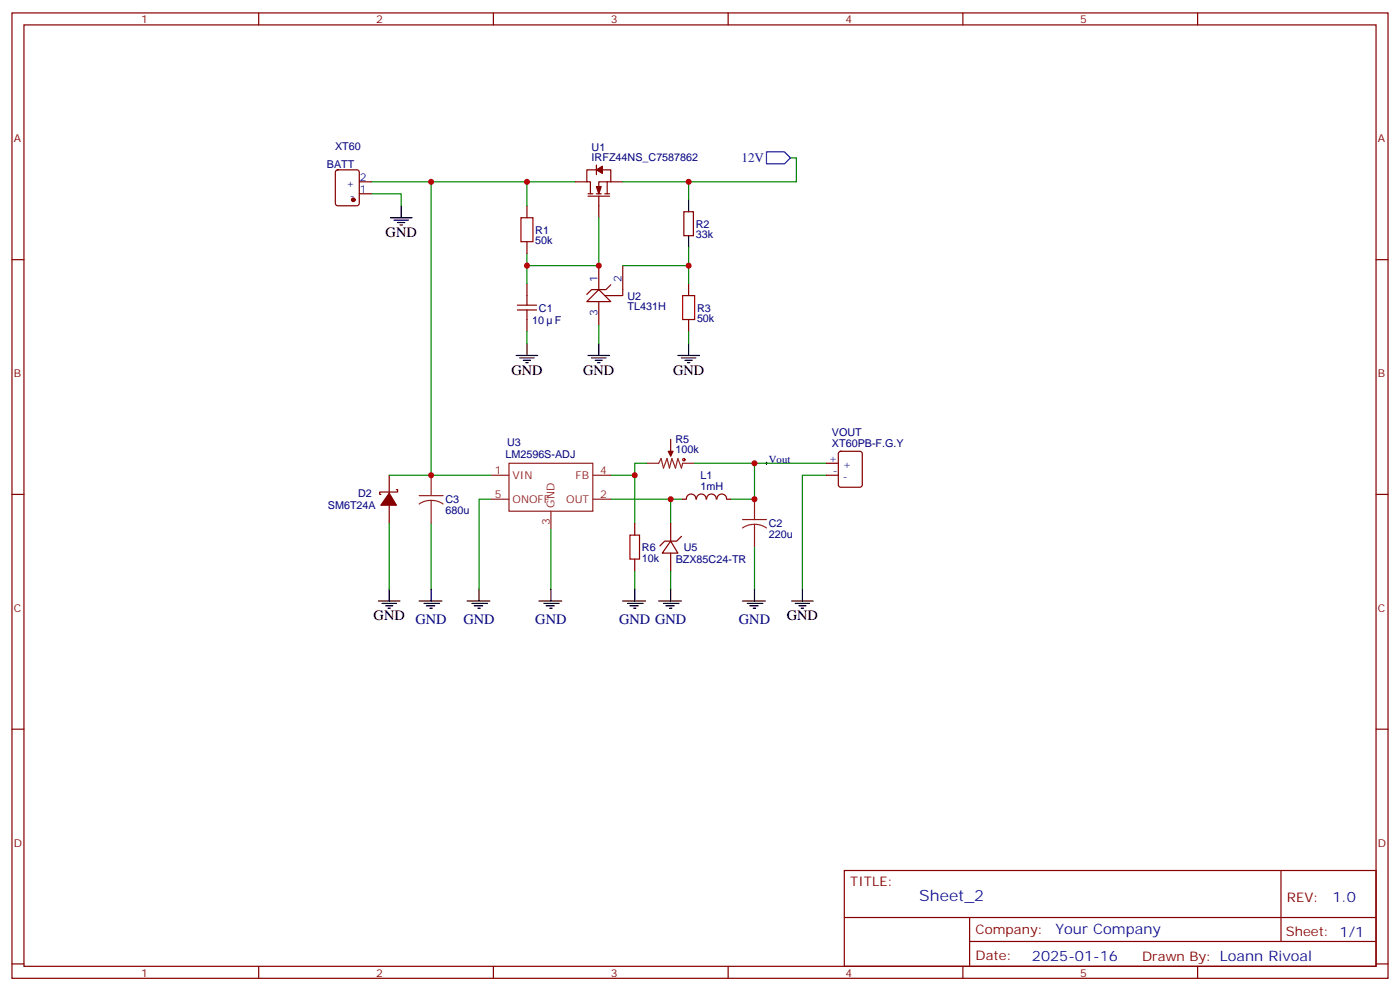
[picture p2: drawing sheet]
<svg xmlns="http://www.w3.org/2000/svg" width="412mm" height="292mm" viewBox="0 0 412 292" stroke-linecap="round" stroke-linejoin="round" font-family="sans-serif">
<g fill="none" stroke="#870000" stroke-width=".35">
<path d="M3.5 3.8h405.4v284.3h-405.4zM7.1 7.3h398.2v277.3h-398.2zM76.2 3.8v3.5M145.3 3.8v3.5M214.5 3.8v3.5M283.6 3.8v3.5M352.8 3.8v3.5M169.3 53.6h3.6M173.2 57.8h6.4M173.2 57.1h1.4M175.7 50h-2.8v3.6h1v3.5M175.7 48.6v2.8"/>
<path d="M175.7 57.1h1.4M176.4 50h3.5v3.6h-3.5v3.5M176.4 57.8v6.3M178.2 57.1h1.4M178.9 53.6v3.5M179.9 53.6h3.5M3.5 76.5h3.6M405.3 76.5h3.6M3.5 145.6h3.6M405.3 145.6h3.6M3.5 214.8h3.6M405.3 214.8h3.6"/>
<path d="M248.7 256.4h156.6v28.2h-156.6zM377.3 256.4v20.9M248.7 270.2h156.5M285.6 277.3h119.6M285.6 270.2v14.2M3.5 283.9h3.6M76.2 284.6v3.5M145.3 284.6v3.5M214.5 284.6v3.5M283.6 284.6v3.5M352.8 284.6v3.5M405.3 283.9h3.6"/>
</g>
<g fill="#870000" stroke="#870000" stroke-width=".35">
<path d="M175.7 55h1.4l-.7 2.1z"/>
<path d="M175.7 50l1.7-1v2.1z"/>
</g>
<path d="M172.9 88.8l3.5-3.5 3.5 3.5z" fill="#fff" stroke="#870000" stroke-width=".35"/>
<g fill="none" stroke="#870000" stroke-width=".35">
<path d="M99 50.2l.5-.2h5.6l.7 .5v9.4l-.4 .7h-5.9l-.7-.5v-9.4zM105.8 57.1h3.6M105.8 53.6h3.6M155.2 60.6v3.5M155.2 71.2v3.5M176.4 78.2v7.1M183.4 78.2v8.9h-5.2M201.4 62.4h2.9v7h-2.9zM152.4 91.3h5.6M152.4 89.9h5.6M155.2 83.5v6.4M155.2 91.3v6.3"/>
<path d="M176.4 88.8v7.1M179.9 83.9l-1.4 1.4h-4.2l-1.4 1.4M202.8 83.5v3.6M202.8 94.1v3.5M114.7 140v5.3M197.6 129.4v3.5M243.4 136.5h3.5M243.4 140h3.5M247.2 133.1l.4-.2h5.7l.6 .5 .1 9.4-.5 .7h-5.9l-.6-.5-.1-9.4zM114.7 148.8v5.3M116.8 144.2h.3v.7h-5.3v.7h.4M187 154.1v3.5"/>
<path d="M197.6 159.4l2.1 3.5h-4.6zM197.6 154.1v5.3M200.7 158l-1.4 1.4h-3.5l-1.4 1.4M201.1 147h1M202.2 147a1.41 1.41 0 0 1 1.4-1.5 1.41 1.41 0 0 1 1.4 1.5M205.2 147a1.41 1.41 0 0 1 1.4-1.5 1.41 1.41 0 0 1 1.4 1.5M208.2 147a1.41 1.41 0 0 1 1.4-1.5 1.41 1.41 0 0 1 1.4 1.5M211.2 147a1.41 1.41 0 0 1 1.4-1.5 1.41 1.41 0 0 1 1.4 1.5M214.1 147h1.1M187 164.7v3.5M197.6 162.9v5.3"/>
</g>
<g fill="none" stroke="#008700" stroke-width=".35">
<path d="M109.4 53.6h45.8M109.4 57.1h8.8v3.5M127 53.6v86.4h17.6M169.3 53.6h-14.1v7M183.4 53.6h19.4v5.2M232.8 46.5h1.8v7.1h-31.8M155.2 78.2v5.3M176.4 64.1v14.1h-21.2v-3.5M183.4 78.2h19.4M202.8 73v10.5M155.2 97.6v3.6M176.4 95.9v5.3"/>
<path d="M202.8 97.6v3.6M114.7 140h12.3M187 140v14.1M190.5 136.5h-3.5v3.5h-7.1M204.6 136.5h17.6v10.5h-7M222.2 136.5h21.2M243.4 140h-7v33.5M114.7 154.1v19.4M127 154.1v19.4M144.6 147h-3.5v26.5M162.3 155.9v17.6M179.9 147h21.2"/>
<path d="M197.6 147v7.1M187 168.2v5.3M197.6 168.2v5.3M222.2 161.1v12.4"/>
</g>
<g fill="none" stroke="#000" stroke-width=".35">
<path d="M202.8 58.8v3.6M115 64.1h6.4M116.1 64.8h4.2M117.1 65.5h2.1M117.8 66.3h.7M118.2 60.6v3.5M202.8 69.4v3.6M152 104.7h6.4M153.1 105.4h4.2M154.2 106.1h2.1M154.9 106.8h.7M155.2 101.2v3.5"/>
<path d="M173.2 104.7h6.4M174.3 105.4h4.2M175.3 106.1h2.1M176 106.8h.7M176.4 101.2v3.5M199.7 104.7h6.3M200.7 105.4h4.3M201.8 106.1h2.1M202.5 106.8h.7M202.8 101.2v3.5M111.5 177h6.3M112.5 177.7h4.3"/>
<path d="M113.6 178.4h2.1M114.3 179.1h.7M114.7 173.5v3.5M123.5 177h6.7M124.9 177.7h4.6M125.6 178.4h2.5M126.6 179.1h.8M127 173.5v3.5M137.6 177h6.7M139 177.7h4.6M139.7 178.4h2.5M140.8 179.1h.7"/>
<path d="M141.1 173.5v3.5M158.7 177h6.8M160.2 177.7h4.5M160.9 178.4h2.4M161.9 179.1h.7M162.3 173.5v3.5M183.4 177h6.7M184.9 177.7h4.5M185.6 178.4h2.4M186.6 179.1h.7M187 173.5v3.5M194 177h6.7"/>
<path d="M195.4 177.7h4.6M196.1 178.4h2.5M197.2 179.1h.7M197.6 173.5v3.5M218.7 177h6.7M220.1 177.7h4.6M220.8 178.4h2.5M221.9 179.1h.7M222.2 173.5v3.5M233.2 177h6.3M234.2 177.7h4.3M235.3 178.4h2.1"/>
<path d="M236 179.1h.7M236.4 173.5v3.5"/>
</g>
<g fill="none" stroke="#a10000" stroke-width=".35">
<path d="M153.5 64.1h3.5v7.1h-3.5zM201.1 87.1h3.5v7h-3.5zM185.6 157.6h2.8v7.1h-2.8z"/>
<circle cx="201.4" cy="135.4" r=".35"/>
</g>
<g fill="none" stroke="#8c2424" stroke-width=".35">
<path d="M127 140v6M144.6 140h5.3M149.9 136.5h24.7v14.1h-24.7zM174.6 140h5.3M190.5 136.5h3.5l.7-1.5 .7 2.9 1.1-2.9 .7 2.9 .7-2.9 1.1 2.9 .7-2.9 1 2.9 .4-1.4h3.5M197.6 132.9v1.4M123.5 146h7M127 147.4l1.9 .2 1.6 .8M127 147.4l-1.9 .2-1.6 .8M127 147.4v6.7M144.6 147h5.3M162.3 150.6v5.3"/>
<path d="M174.6 147h5.3M218.7 153h7.1M222.2 154.4l1.9 .3 1.7 .8M222.2 154.4l-1.8 .3-1.7 .8M222.2 147v6M222.2 154.4v6.7"/>
</g>
<g fill="#870000" stroke="#870000" stroke-width=".35">
<path d="M196.8 132.9h1.5l-.7 1.4z"/>
<path d="M114.7 145.3l2.1 3.5h-4.6z"/>
<circle cx="104.1" cy="58.8" r=".53"/>
</g>
<path d="M225.4 136.5h.7M225.8 136.1v.7" fill="none" stroke="#000" stroke-width=".29"/>
<path d="M225.8 44.7h5.3l1.7 1.8-1.7 1.8h-5.3z" fill="none" stroke="#00f" stroke-width=".35"/>
<g fill="#c00">
<circle cx="176.4" cy="78.2" r=".88"/>
<circle cx="155.2" cy="78.2" r=".88"/>
<circle cx="202.8" cy="78.2" r=".88"/>
<circle cx="155.2" cy="53.6" r=".88"/>
<circle cx="202.8" cy="53.6" r=".88"/>
<circle cx="222.3" cy="147" r=".88"/>
<circle cx="187" cy="140" r=".88"/>
<circle cx="222.3" cy="136.5" r=".88"/>
<circle cx="127" cy="140" r=".88"/>
<circle cx="127" cy="53.6" r=".88"/>
<circle cx="197.6" cy="147" r=".88"/>
</g>
<text font-size="4.6" fill="#00f" x="270.8" y="265.4">Sheet_2</text>
<g font-size="4.2">
<text x="113.6" y="69.8">GND</text>
<text x="150.6" y="110.3">GND</text>
<text x="171.8" y="110.3">GND</text>
<text x="198.3" y="110.3">GND</text>
<text x="110.1" y="182.7">GND</text>
<text x="231.8" y="182.7">GND</text>
</g>
<g font-size="4.2" fill="#000080">
<text x="122.4" y="183.7">GND</text>
<text x="136.5" y="183.7">GND</text>
<text x="157.7" y="183.7">GND</text>
<text x="182.4" y="183.7">GND GND</text>
<text x="217.7" y="183.7">GND</text>
</g>
<g font-size="4.2" fill="#00f">
<text x="392.5" y="265.7">1.0</text>
<text x="310.9" y="275.2">Your Company</text>
<text x="304" y="283">2025-01-16</text>
</g>
<text font-size="3.9" fill="#00f" x="218.4" y="47.7">12V</text>
<g font-size="3.9" fill="#800">
<text x="250.5" y="261">TITLE:</text>
<text x="379.1" y="265.7">REV:</text>
<text x="287.4" y="275.2">Company:</text>
<text x="378.7" y="275.8">Sheet: 1/1</text>
<text x="287.4" y="282.9">Date:</text>
<text x="336.4" y="282.9">Drawn By: Loann Rivoal</text>
</g>
<g font-size="3.2" fill="#800">
<text x="41.6" y="6.8">1</text>
<text x="110.8" y="6.8">2</text>
<text x="179.9" y="6.8">3</text>
<text x="249.1" y="6.8">4</text>
<text x="318.2" y="6.8">5</text>
<text x="4.1" y="41.9">A</text>
<text x="405.9" y="41.9">A</text>
<text x="4.1" y="111.1">B</text>
<text x="405.9" y="111.1">B</text>
<text x="4.1" y="180.2">C</text>
<text x="405.9" y="180.2">C</text>
<text x="4.1" y="249.3">D</text>
<text x="405.9" y="249.3">D</text>
<text x="41.6" y="287.6">1</text>
<text x="110.8" y="287.6">2</text>
<text x="179.9" y="287.6">3</text>
<text x="249.1" y="287.6">4</text>
<text x="318.2" y="287.6">5</text>
</g>
<g font-size="3.2" fill="#000080">
<text x="98.7" y="44.1">XT60</text>
<text x="174.3" y="47.6">IRFZ44NS_C7587862</text>
<text x="174.3" y="44.3">U1</text>
<text x="96.3" y="49.4">BATT</text>
<text x="157.7" y="72">50k</text>
<text x="157.7" y="68.8">R1</text>
<text x="205" y="70.2">33k</text>
<text x="205" y="67.1">R2</text>
<text x="184.9" y="88.2">U2</text>
<text x="156.7" y="95.3">10</text>
<text x="158.7" y="91.8">C1</text>
<text x="163.4" y="95.3">F</text>
<text x="184.9" y="91.4">TL431H</text>
<text x="205.3" y="94.9">50k</text>
<text x="205.3" y="91.8">R3</text>
<text x="149.4" y="131.3">U3</text>
<text x="199" y="130.4">R5</text>
<text x="245.1" y="131.7">XT60PB-F.G.Y</text>
<text x="245.1" y="128.5">VOUT</text>
<text x="148.9" y="135">LM2596S-ADJ</text>
<text x="199" y="133.6">100k</text>
<text x="226.5" y="136.5">Vout</text>
<text x="206.3" y="141.2">L1</text>
<text x="96.6" y="149.9">SM6T24A</text>
<text x="105.5" y="146.4">D2</text>
<text x="131.2" y="148.2">C3</text>
<text x="206.3" y="144.5">1mH</text>
<text x="131.2" y="151.4">680u</text>
<text x="226.5" y="155.2">C2</text>
<text x="226.5" y="158.4">220u</text>
<text x="189.1" y="165.5">10k</text>
<text x="189.1" y="162.3">R6</text>
<text x="199" y="165.8">BZX85C24-TR</text>
<text x="201.4" y="162.3">U5</text>
</g>
<g font-size="3.2" fill="#00f">
<text x="106" y="53.2">2</text>
<text x="101.9" y="55">+</text>
<text x="103.1" y="58.5">-</text>
<text x="106" y="56.7">1</text>
<text x="176" y="83.2" transform="rotate(-90 176 83.2)">1</text>
<text x="183.1" y="83.2" transform="rotate(-90 183.1 83.2)">2</text>
<text x="176" y="93" transform="rotate(-90 176 93)">3</text>
<text x="244.2" y="136.1">+</text>
<text x="248.2" y="137.9">+</text>
<text x="245.3" y="139.6">-</text>
<text x="248.2" y="141.4">-</text>
</g>
<g font-size="3.2" fill="#8d2323">
<text x="145.8" y="139.6">1</text>
<text x="151" y="141">VIN</text>
<text x="169.6" y="141">FB</text>
<text x="176.7" y="139.6">4</text>
<text x="145.8" y="146.7">5</text>
<text x="151" y="148.1">ONOFF</text>
<text x="163.3" y="149.5" transform="rotate(-90 163.3 149.5)">GND</text>
<text x="166.8" y="148.1">OUT</text>
<text x="176.7" y="146.7">2</text>
<text x="161.9" y="154.7" transform="rotate(-90 161.9 154.7)">3</text>
</g>
</svg>
